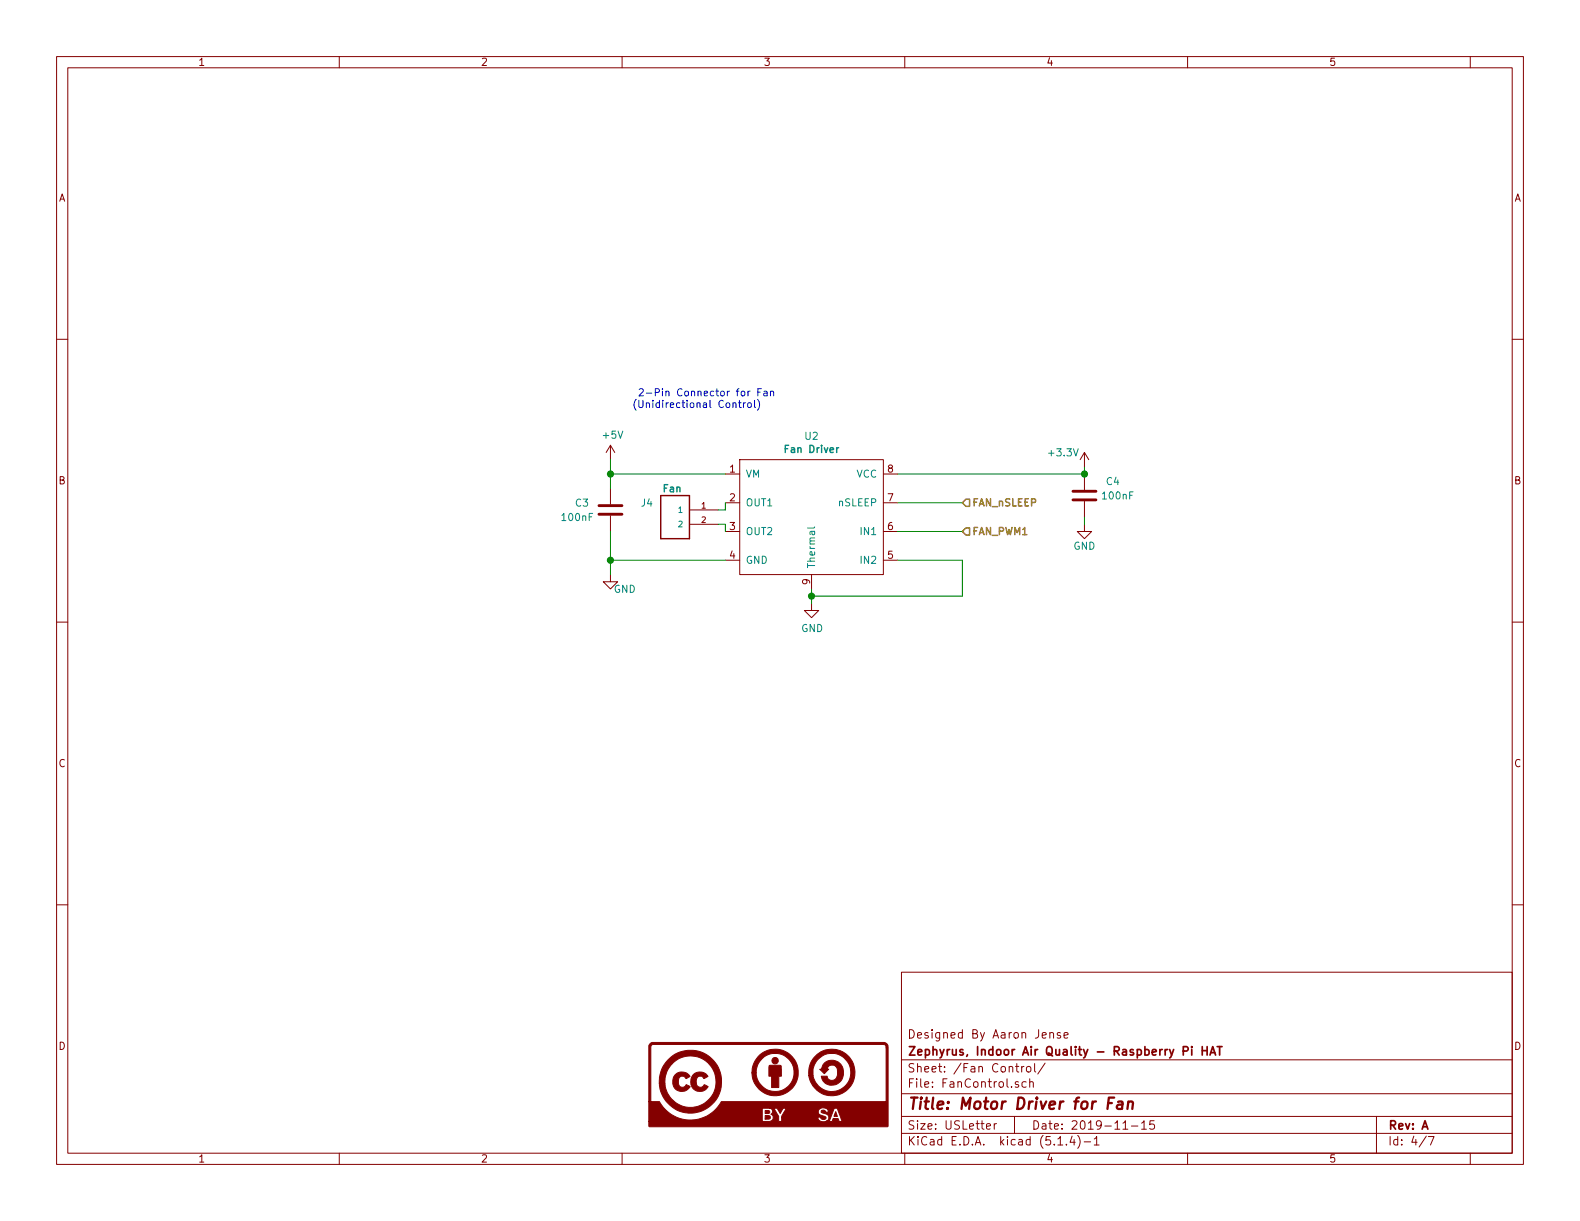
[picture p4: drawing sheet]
EESchema Schematic File Version 4
LIBS:Zephyrus-IAQ-HAT-cache
EELAYER 30 0
EELAYER END
$Descr USLetter 11000 8500
encoding utf-8
Sheet 4 7
Title "Motor Driver for Fan"
Date "2019-11-15"
Rev "A"
Comp "Zephyrus, Indoor Air Quality - Raspberry Pi HAT"
Comment1 "Designed By Aaron Jense"
Comment2 ""
Comment3 ""
Comment4 ""
$EndDescr
$Comp
L zephyrus_iaq:GND #PWR?
U 1 1
P 5650 4200
AR Path="/5DB4CD15" Ref="#PWR?"  Part="1" 
AR Path="/5DB33F6F/5DB4CD15" Ref="#PWR0120"  Part="1" 
F 0 "#PWR0120" H 5650 3950 50  0001 C CNN
F 1 "GND" H 5655 4027 50  0000 C CNN
F 2 "" H 5650 4200 50  0001 C CNN
F 3 "" H 5650 4200 50  0001 C CNN
	1    5650 4200
	1    0    0    -1  
$EndComp
$Comp
L zephyrus_iaq:DRV8837C U?
U 1 1
P 5650 3150
AR Path="/5DB4CD31" Ref="U?"  Part="1" 
AR Path="/5DB33F6F/5DB4CD31" Ref="U2"  Part="1" 
F 0 "U2" H 5650 3265 50  0000 C CNN
F 1 "Fan Driver" H 5650 3174 50  0000 C CNB
F 2 "zephyrus-iaq:SON50P200X200X80-9N" H 5650 3150 50  0001 C CNN
F 3 "" H 5650 3150 50  0001 C CNN
	1    5650 3150
	1    0    0    -1  
$EndComp
$Comp
L zephyrus_iaq:+5V #PWR?
U 1 1
P 4250 3200
AR Path="/5DA09389/5DB4CD37" Ref="#PWR?"  Part="1" 
AR Path="/5DB4CD37" Ref="#PWR?"  Part="1" 
AR Path="/5DB33F6F/5DB4CD37" Ref="#PWR0122"  Part="1" 
F 0 "#PWR0122" H 4250 3050 50  0001 C CNN
F 1 "+5V" H 4265 3373 50  0000 C CNN
F 2 "" H 4250 3200 50  0001 C CNN
F 3 "" H 4250 3200 50  0001 C CNN
	1    4250 3200
	1    0    0    -1  
$EndComp
$Comp
L zephyrus_iaq:C C?
U 1 1
P 4250 3550
AR Path="/5DB4CD3F" Ref="C?"  Part="1" 
AR Path="/5D9BB3B6/5DB4CD3F" Ref="C?"  Part="1" 
AR Path="/5DA09389/5DB4CD3F" Ref="C?"  Part="1" 
AR Path="/5DB33F6F/5DB4CD3F" Ref="C3"  Part="1" 
F 0 "C3" H 4000 3600 50  0000 L CNN
F 1 "100nF" H 3900 3500 50  0000 L CNN
F 2 "Capacitor_SMD:C_0805_2012Metric" H 4288 3400 50  0001 C CNN
F 3 "~" H 4250 3550 50  0001 C CNN
	1    4250 3550
	1    0    0    -1  
$EndComp
$Comp
L zephyrus_iaq:GND #PWR?
U 1 1
P 4250 4000
AR Path="/5DB4CD45" Ref="#PWR?"  Part="1" 
AR Path="/5D9BB3B6/5DB4CD45" Ref="#PWR?"  Part="1" 
AR Path="/5DA09389/5DB4CD45" Ref="#PWR?"  Part="1" 
AR Path="/5DB33F6F/5DB4CD45" Ref="#PWR0123"  Part="1" 
F 0 "#PWR0123" H 4250 3750 50  0001 C CNN
F 1 "GND" H 4350 3900 50  0000 C CNN
F 2 "" H 4250 4000 50  0001 C CNN
F 3 "" H 4250 4000 50  0001 C CNN
	1    4250 4000
	1    0    0    -1  
$EndComp
Wire Wire Line
	7550 3300 7550 3250
Wire Wire Line
	7550 3600 7550 3650
$Comp
L zephyrus_iaq:C C?
U 1 1
P 7550 3450
AR Path="/5DB4CD50" Ref="C?"  Part="1" 
AR Path="/5D9BB3B6/5DB4CD50" Ref="C?"  Part="1" 
AR Path="/5DA09389/5DB4CD50" Ref="C?"  Part="1" 
AR Path="/5DB33F6F/5DB4CD50" Ref="C4"  Part="1" 
F 0 "C4" H 7300 3550 50  0000 L CNN
F 1 "100nF" H 7200 3450 50  0000 L CNN
F 2 "Capacitor_SMD:C_0805_2012Metric" H 7588 3300 50  0001 C CNN
F 3 "~" H 7550 3450 50  0001 C CNN
	1    7550 3450
	-1   0    0    -1  
$EndComp
$Comp
L zephyrus_iaq:GND #PWR?
U 1 1
P 7550 3650
AR Path="/5DB4CD56" Ref="#PWR?"  Part="1" 
AR Path="/5D9BB3B6/5DB4CD56" Ref="#PWR?"  Part="1" 
AR Path="/5DA09389/5DB4CD56" Ref="#PWR?"  Part="1" 
AR Path="/5DB33F6F/5DB4CD56" Ref="#PWR0124"  Part="1" 
F 0 "#PWR0124" H 7550 3400 50  0001 C CNN
F 1 "GND" H 7550 3500 50  0000 C CNN
F 2 "" H 7550 3650 50  0001 C CNN
F 3 "" H 7550 3650 50  0001 C CNN
	1    7550 3650
	-1   0    0    -1  
$EndComp
$Comp
L zephyrus_iaq:+3.3V #PWR?
U 1 1
P 7550 3250
AR Path="/5DB4CD6A" Ref="#PWR?"  Part="1" 
AR Path="/5DB33F6F/5DB4CD6A" Ref="#PWR0126"  Part="1" 
F 0 "#PWR0126" H 7550 3100 50  0001 C CNN
F 1 "+3.3V" H 7700 3350 50  0000 C CNN
F 2 "" H 7550 3250 50  0000 C CNN
F 3 "" H 7550 3250 50  0000 C CNN
	1    7550 3250
	-1   0    0    -1  
$EndComp
Wire Wire Line
	6250 3500 6700 3500
Wire Wire Line
	6250 3700 6700 3700
Wire Wire Line
	6250 3900 6700 3900
$Comp
L zephyrus_iaq:SM02B-SRSS-TB(LF)(SN) J?
U 1 1
P 5000 3750
AR Path="/5DB4CD9F" Ref="J?"  Part="1" 
AR Path="/5DB33F6F/5DB4CD9F" Ref="J4"  Part="1" 
F 0 "J4" H 5450 4000 50  0000 L CNN
F 1 "Fan" H 5250 4100 50  0000 L CNB
F 2 "SM02B-SRSS-TB(LF)(SN)" H 5250 4150 50  0001 L BNN
F 3 "SH Series 2 Position 1 mm Pitch Surface Mount Side Entry Shrouded Header" H 5250 4250 50  0001 L BNN
F 4 "SM02B-SRSS-TB_LF__SN_" H 5250 4350 50  0001 L BNN "Field8"
	1    5000 3750
	-1   0    0    -1  
$EndComp
Text HLabel 6700 3500 2    50   Input ~ 10
FAN_nSLEEP
Text HLabel 6700 3700 2    50   Input ~ 10
FAN_PWM1
Text Notes 4400 2850 0    50   ~ 0
 2-Pin Connector for Fan\n(Unidirectional Control)
Wire Wire Line
	6250 3300 7550 3300
Connection ~ 7550 3300
$Comp
L cc-by-sa:LOGO #G?
U 1 1
P 5350 7550
AR Path="/5DB861AF/5DD4EE40" Ref="#G?"  Part="1" 
AR Path="/5DB33F6F/5DD4EE40" Ref="#G4"  Part="1" 
F 0 "#G4" H 5350 7287 60  0001 C CNN
F 1 "LOGO" H 5350 7813 60  0001 C CNN
F 2 "" H 5350 7550 50  0001 C CNN
F 3 "" H 5350 7550 50  0001 C CNN
	1    5350 7550
	1    0    0    -1  
$EndComp
Wire Wire Line
	5050 3650 5050 3700
Wire Wire Line
	5050 3550 5050 3500
Wire Wire Line
	4250 3300 4250 3400
Wire Wire Line
	4250 3300 5050 3300
Wire Wire Line
	5000 3550 5050 3550
Wire Wire Line
	5000 3650 5050 3650
Wire Wire Line
	4250 3700 4250 3900
Wire Wire Line
	4250 3900 5050 3900
Wire Wire Line
	4250 3200 4250 3300
Connection ~ 4250 3300
Wire Wire Line
	4250 3900 4250 4000
Connection ~ 4250 3900
Wire Wire Line
	5650 4100 5650 4150
Wire Wire Line
	5650 4150 6700 4150
Wire Wire Line
	6700 4150 6700 3900
Connection ~ 5650 4150
Wire Wire Line
	5650 4150 5650 4200
$EndSCHEMATC
